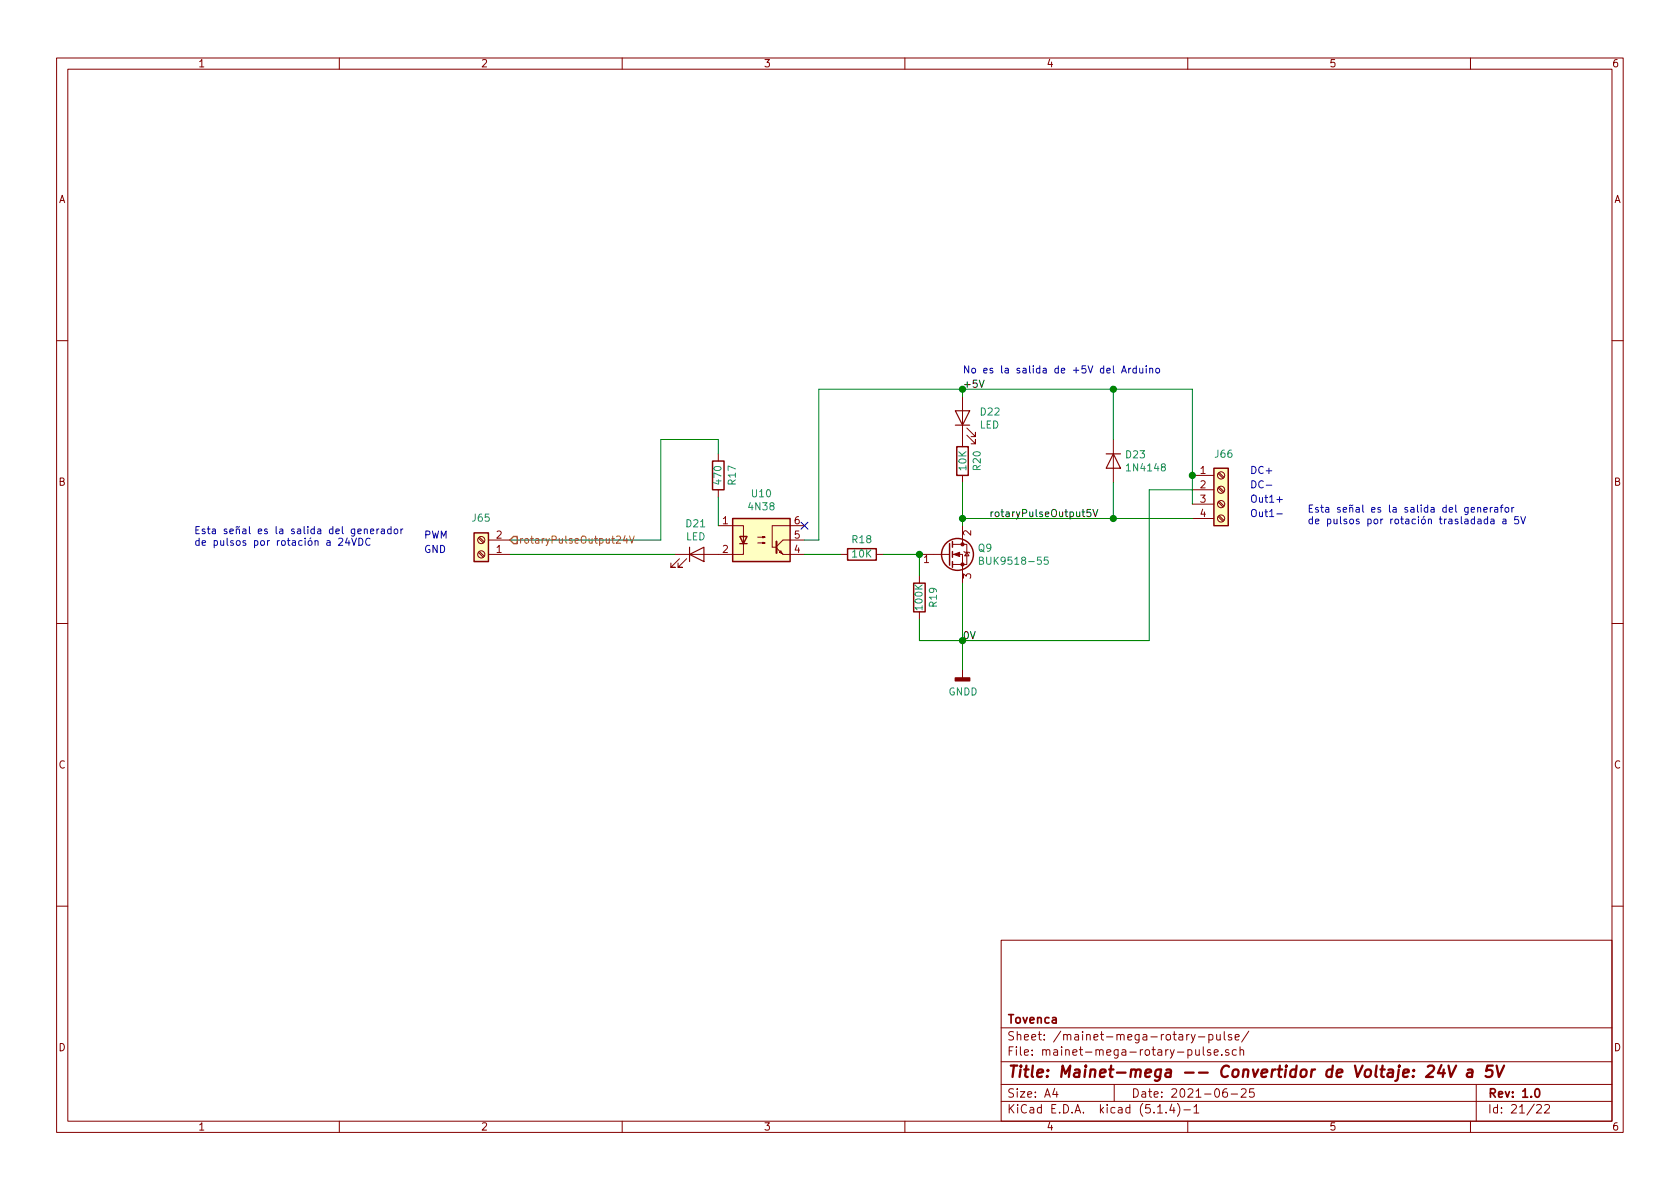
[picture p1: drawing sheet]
<svg xmlns="http://www.w3.org/2000/svg" width="297mm" height="210mm" viewBox="0 0 297 210" stroke-linecap="round" stroke-linejoin="round" font-family="sans-serif">
<g fill="none" stroke="#840000" stroke-width=".18">
<path d="M10 10.3h277v189.9h-277zM12 12.2h273v186.1h-273zM60 10.3v1.9M110 10.3v1.9M160 10.3v1.9M210 10.3v1.9M260 10.3v1.9M10 60.2h2M170.2 70.1v8.9M170.9 77l1.6 1.5v-.8v.8h-.8M170.9 75.7l1.6 1.5v-.8v.8h-.8M196.8 77.7v7.6"/>
<path d="M285 60.2h2M84.6 95.2l.8 .8M84.6 97.7l.8 .8M84.8 95l.8 .8M84.8 97.5l.8 .9M86.4 98h3.8M86.4 95.5h3.8M120.1 98.8l-1.5 1.5h.8h-.8v-.7M121.4 98.8l-1.5 1.5h.7h-.7v-.7M127 93h4.4v5h-12M127 80.3v1.2M127 86.6v1.3"/>
<path d="M134 96h1.3l-.4 .1v-.2l.4 .1M134 95h1.3l-.4 .1v-.2l.4 .1M137.3 96.9l1.1 1.1h3.8M138 97.4l.3 .5-.5-.2zM142.2 93h-5.7v3.8h.7M142.2 95.5h-3.8l-1.1 1.1M148.6 98h1.3M154.9 98h1.3M162.6 98h5.3M168.4 98h1.8v5.1M168.4 96.3h1.8M170.2 96.3h.7v3.5h-2.5"/>
<path d="M170.2 84.1v1.2M170.2 93v3.3M170.4 97.5l.2 .2h.7l.1 .1M170.9 97.7l.4 .6h-.7zM210.8 84.1h3.8M210.8 86.6h3.8M210.8 89.1h3.8M210.8 91.7h3.8M215.4 91.4l.8 .8M215.4 88.8l.8 .9M215.4 86.3l.8 .8M215.4 83.7l.8 .9"/>
<path d="M215.5 91.2l.9 .8M215.5 88.6l.9 .9M215.5 86.1l.9 .8M215.5 83.6l.9 .8M10 110.3h2M162.6 101.8v1.3M162.6 108.2v1.3M170.2 118.4v1.5M285 110.3h2M10 160.2h2M177 166.3h108v32h-108zM285 160.2h2"/>
<path d="M60 198.3v1.9M110 198.3v1.9M160 198.3v1.9M177 194.8h108M177 191.8h108M177 187.8h108M177 181.8h108M186.5 192.5l-.4 1h1M186.8 193v1M197 191.8v3M204.7 196.8h.8M206.2 196.7v.1"/>
<path d="M207.2 195.2l-.4 1.1h.9M207.5 195.8v1M208.2 195.1a1.71 1.71 0 0 1 0 2.3M209.3 196.3h1.2M210 198.3v1.9M210.6 182.9l.4 1M211.1 195.8l.4-.5v1.5M211.1 196.8h.9M211.3 182.9l-.5 1.4-.2 .1M211.4 185.6l.1 .9 .3 .1 .2-.1M211.9 183.4h1.1M212 185.6v1"/>
<path d="M212.8 185.1v1.3l.2 .2M213.7 183l.5-.1 .3 .3-.1 .6-.2 .1-.5-.1M213.7 182.9v1.5M214 185.7l-.3-.1-.2 .2v.2l.5 .2v.3h-.5M214.7 186.1l.7-.1-.1-.3-.4-.1-.2 .2 .1 .7h.5M215.1 182.9l.1 .9 .3 .1 .2-.1M215.7 182.9v1M216 186.5v.1M216.5 182.4v1.3l.2 .2M216.9 192.5a.62 .62 0 0 0-.7 .7l.1 .7 .2 .1 .5-.1v-.5l-.1-.2-.4-.1-.3 .3M217.2 185.7a.37 .37 0 0 0-.5 .1v.2l.5 .2 .1 .1-.2 .3-.4-.1M217.7 193.5h1.1"/>
<path d="M217.8 183a.37 .37 0 0 0-.6 .1v.3l.6 .1v.1l-.2 .3-.4-.1M218.4 183.4l.7-.1-.1-.3-.4-.1-.2 .2 .1 .7h.5M218.6 185.7l-.4-.1-.3 .3 .1 .6 .2 .1 .4-.1M219.3 185.7a.37 .37 0 0 1 .6 .1v.8M219.3 185.1v1.5M219.5 192.7l.2-.2h.3l.3 .2v.3v.2l-.9 .8h.9M220.8 182.3l-1.3 2M221.7 192.5h-.7l-.1 .7 .2-.1 .5 .1 .2 .2-.1 .5-.2 .1-.6-.1M260 198.3v1.9M261 191.8v6.5M271.7 195.5l.2-.2h.4l.2 .5-.9 1h.9M273.1 195.5l.2-.2h.4l.2 .2 .1 .3-.1 .2-.9 .8h1"/>
<circle cx="85.1" cy="98" r=".63"/>
<circle cx="85.1" cy="95.5" r=".63"/>
<circle cx="215.9" cy="91.7" r=".63"/>
<circle cx="215.9" cy="89.1" r=".63"/>
<circle cx="215.9" cy="84.1" r=".63"/>
<circle cx="215.9" cy="86.6" r=".63"/>
</g>
<path d="M271.5 192.7l.2-.2a.81 .81 0 0 1 .6 .6 .81 .81 0 0 1-.3 .8l-.1 .1a.79 .79 0 0 1-.4-1.3z" fill="none" stroke="#840000" stroke-width=".3"/>
<path d="M252.5 188.6l.3-.2h.4l.3 .2v.4l-.1 .3-1.3 1.1h1.3M254.9 188.3l-.7 1.5h1.3M255.3 189.1l-.2 1.3M256.1 188.4l.4 2 1-2M259.5 189.2h.8l-.1 1.2M260.3 189.6l-.6 .1a.4 .4 0 0 0-.4 .3 .4 .4 0 0 0 .3 .4l.7-.1M263.9 188.4h-.9l-.2 1 .3-.2 .6 .1 .2 .3-.2 .7-.3 .1h-.5l-.2-.1M264.6 188.4l.4 2 .9-2" fill="none" stroke="#840000" stroke-width=".41"/>
<g fill="none" stroke="#840000" stroke-width=".25">
<path d="M169.2 79h2v5.1h-2zM83.8 94.2h2.6v5.1h-2.6zM126 81.5h2v5.1h-2zM129.5 91.7h10.2v7.6h-10.2zM130.8 94.9h1.3l-.7 1.2zM130.8 96.1h1.3M149.9 97h5v2.1h-5zM167.9 96.1v3.8M168.4 95.8v1M168.4 97.5v1M168.4 99.3v1M214.6 82.8h2.6v10.2h-2.6z"/>
<path d="M161.5 103.1h2.1v5.1h-2.1z"/>
<circle cx="169.3" cy="98" r="2.82"/>
</g>
<g fill="#840000" stroke="#840000" stroke-width=".18">
<path d="M168.7 98l1-.3v.7z"/>
<circle cx="170.2" cy="99.8" r=".28"/>
<circle cx="170.2" cy="96.3" r=".28"/>
</g>
<path d="M173.2 99.1h.5l.2-.2-.1-.3-.6-.1v1.3h.5l.2-.1v-.3l-.3-.3M185.3 98.5h-.6l-.1 .6 .2-.1 .5 .1v.6l-.2 .1-.5-.1" fill="none" stroke="#008484" stroke-width=".18"/>
<path d="M168.9 119.9h2.5v.5h-2.5z" fill="#840000" stroke="#840000" stroke-width=".25"/>
<path d="M168.9 72.6h2.5l-1.2 2.6zM168.9 75.2h2.5M121.9 98l2.6-1.2v2.5zM121.9 96.8v2.5M195.6 80.3h2.5M196.8 80.3l1.3 2.5h-2.5z" fill="none" stroke="#840000" stroke-width=".2"/>
<g fill="#ffffc2" stroke="#ffffc2" stroke-width=".18">
<path d="M214.6 82.8h2.6v10.2h-2.6z"/>
<path d="M83.8 94.2h2.6v5.1h-2.6z"/>
<path d="M129.5 91.7h10.2v7.6h-10.2z"/>
</g>
<path d="M137.3 95.8v2" fill="none" stroke="#840000" stroke-width=".36"/>
<g fill="none" stroke="#008400" stroke-width=".18">
<path d="M170.2 68.8v1.3M196.8 68.8v8.9M90.2 98h29.2M127 80.3v-2.6h-10.2v17.8h-26.6M127 87.9v5.1M142.2 98h6.4M156.2 98h6.4v3.8M170.2 85.3v7.7M170.2 91.7h40.6M196.8 85.3v6.4M210.8 86.6h-7.6v26.7h-40.6v-3.8M210.8 89.1v-20.3h-66v26.7h-2.6"/>
<path d="M170.2 103.1v15.3"/>
</g>
<path d="M109 94.9l.5-.1 .2 .3-.8 1h.8M110.5 94.7l-.3 .9h.8M110.8 95.2v.9M111.3 94.8l.4 1.3 .4-1.3" fill="none" stroke="#848400" stroke-width=".18"/>
<path d="M90.8 94.9h.6v1.2h-.6l-.6-.6z" fill="none" stroke="#848400" stroke-width=".25"/>
<path d="M173.2 67.2l.4 1.3 .4-1.3M175.2 90.5v.9M175.6 90.5l-.4 .2M176.1 90.6l.3-.1 .2 .2-.1 .6-.3 .1-.3-.3zM193.2 90.1l.5 1.3 .4-1.3" fill="none" stroke="#000" stroke-width=".18"/>
<g fill="none" stroke="#0000c2" stroke-width=".18">
<path d="M198.3 66l.4-1.3 .5 1.3M198.4 65.6h.6M199.6 65.1v.9M199.9 65.1l-.3 .2M200.9 65.2l-.4-.1-.2 .2 .1 .6h.5M200.9 64.7v1.3M201.5 65.1l.1 .8 .3 .1 .2-.2M202.1 65.1v.9M202.7 64.7v.1M202.7 65.1v.9M203.3 65.2l.2-.1 .3 .1v.8M203.3 65.1v.9"/>
<path d="M204.5 65.2l.3-.1 .2 .2-.1 .6-.3 .1-.3-.3zM59.9 95.3l.5-.1 .2 .3-.8 .9h.8M61.4 95.1l-.3 .9h.8M61.7 95.6v.8M62.2 95.2l.4 1.2 .4-1.2M63.4 95.2a.64 .64 0 0 1 .8 .6 .64 .64 0 0 1-.8 .6zM64.4 93.7l.2-.2 .3 .1v.8M64.4 93.5v.9M65.4 95.3a.6 .6 0 0 0-.8 .4 .6 .6 0 0 0 .6 .7l.2-.1M65.5 93.9l.6-.1-.1-.2-.3-.1-.2 .2 .1 .6h.4M66.6 93.5v.9M67 93.5l-.4 .3"/>
<path d="M67.4 93.6h.5l.1 .8M68 93.8l-.4 .1-.2 .2v.2h.6M69.1 93.6l-.3-.1-.3 .3 .1 .5h.5M69.1 93.1v1.3M69.7 93.7l.2-.2 .4 .2v.5l-.1 .1-.3 .1-.2-.1zM70.9 93.5v.9M71.2 93.5l-.2 .1-.1 .2M223.9 85.8h1M225.8 90.9h.9M225.8 88.3h.9M260.1 90.1l.6-.1v-.2l-.4-.1-.2 .2 .1 .6h.5M261.3 89.9l.1-.2 .3 .1 .1 .8"/>
<path d="M261.3 89.7v.9M262.4 90.1l.6-.1-.1-.2-.4-.1-.1 .2v.6h.5M263 91.8h-.3l-.3 .2 .1 .6h.5M263 91.4v1.2M263.5 89.7v.9M263.6 91.8h.5l.1 .8M263.9 89.7l-.4 .3M264.2 92.1h-.5l-.1 .2 .1 .3h.5M264.3 89.8h.5v.8M264.8 90l-.4 .1-.2 .2 .1 .2h.5M265.3 89.7h.4M265.7 89.3l-.3 .2v1.1"/>
<path d="M265.7 91.8h.5l.1 .8M266.2 89.8l.3-.1 .3 .3-.2 .5-.3 .1-.2-.3zM266.3 92.1h-.4l-.2 .2v.3h.6M267.3 89.7v.9M267.7 89.7l-.4 .3M268.5 91.4h-.7v.6l.5-.2 .2 .3v.3l-.2 .2-.5-.1M268.9 91.4l.4 1.2 .4-1.2"/>
</g>
<g fill="#008400" stroke="#008400" stroke-width=".25">
<circle cx="196.9" cy="68.8" r=".51"/>
<circle cx="196.9" cy="91.7" r=".51"/>
<circle cx="210.8" cy="84.1" r=".51"/>
<circle cx="170.2" cy="91.7" r=".51"/>
<circle cx="170.2" cy="68.8" r=".51"/>
<circle cx="170.2" cy="113.3" r=".51"/>
<circle cx="162.6" cy="98" r=".51"/>
</g>
<path d="M141.6 92.3l1.2 1.3M142.8 92.3l-1.2 1.3" fill="none" stroke="#000084" stroke-width=".18"/>
<text font-size="2.8" fill="#840000" x="178" y="190.5">Title: Mainet-mega -- Convertidor de Voltaje: 24V a 5V</text>
<g font-size="2.1" fill="#840000">
<text x="178" y="184">Sheet: /mainet-mega-rotary-pulse/</text>
<text x="178" y="181">Tovenca</text>
<text x="178" y="186.7">File: mainet-mega-rotary-pulse.sch</text>
<text x="178" y="196.9">KiCad E.D.A. kicad (5.1.4)-1</text>
<text x="178" y="194.1">Size: A4</text>
<text x="200" y="194.1">Date: 2021-06-25</text>
<text x="263" y="194.1">Rev: 1.0</text>
<text x="263" y="196.9">Id: 21/22</text>
</g>
<g font-size="1.8" fill="#840000">
<text x="35" y="11.9">1</text>
<text x="85" y="11.9">2</text>
<text x="135" y="11.9">3</text>
<text x="185" y="11.9">4</text>
<text x="235" y="11.9">5</text>
<text x="285" y="11.9">6</text>
<text x="10.4" y="35.9">A</text>
<text x="285.4" y="35.9">A</text>
<text x="212.2" y="83.8">1</text>
<text x="10.4" y="85.9">B</text>
<text x="212.2" y="86.4">2</text>
<text x="212.2" y="88.9">3</text>
<text x="285.4" y="85.9">B</text>
<text x="87.8" y="95.2">2</text>
<text x="127.8" y="92.7">1</text>
<text x="140.5" y="95.2">5</text>
<text x="140.5" y="92.7">6</text>
<text x="171.7" y="94.7" transform="rotate(-90 171.7 94.7)">2</text>
<text x="212.2" y="91.4">4</text>
<text x="87.8" y="97.8">1</text>
<text x="127.8" y="97.8">2</text>
<text x="140.5" y="97.8">4</text>
<text x="163.3" y="99.6">1</text>
<text x="171.7" y="102.3" transform="rotate(-90 171.7 102.3)">3</text>
<text x="10.4" y="135.9">C</text>
<text x="285.4" y="135.9">C</text>
<text x="10.4" y="185.9">D</text>
<text x="285.4" y="185.9">D</text>
<text x="35" y="199.9">1</text>
<text x="85" y="199.9">2</text>
<text x="135" y="199.9">3</text>
<text x="185" y="199.9">4</text>
<text x="235" y="199.9">5</text>
<text x="285" y="199.9">6</text>
</g>
<g font-size="1.8">
<text x="170.2" y="68.6">+5V</text>
<text x="176.6" y="91.4">rotaryPulseOutput5V</text>
<text x="170.2" y="113">0V</text>
</g>
<g font-size="1.8" fill="#0000c2">
<text x="170.2" y="66">No es la salida de +5V del Arduino</text>
<text x="221" y="83.8">DC+</text>
<text x="221" y="86.4">DC-</text>
<text x="221" y="88.9">Out1+</text>
<text x="34.3" y="94.5">Esta señal es la salida del generador</text>
<text x="74.9" y="95.2">PWM</text>
<text x="221" y="91.4">Out1-</text>
<text x="231.1" y="90.6">Esta señal es la salida del generafor</text>
<text x="231.1" y="92.7">de pulsos por rotación trasladada a 5V</text>
<text x="34.3" y="96.5">de pulsos por rotación a 24VDC</text>
<text x="74.9" y="97.8">GND</text>
</g>
<g font-size="1.8" fill="#008484">
<text x="173.2" y="75.8">LED</text>
<text x="173.4" y="73.5">D22</text>
<text x="170.9" y="83.1" transform="rotate(-90 170.9 83.1)">10K</text>
<text x="173.4" y="83.1" transform="rotate(-90 173.4 83.1)">R20</text>
<text x="199.1" y="81">D23</text>
<text x="199.5" y="83.4">1N4148</text>
<text x="214.9" y="80.9">J66</text>
<text x="127.6" y="85.5" transform="rotate(-90 127.6 85.5)">470</text>
<text x="130.1" y="85.7" transform="rotate(-90 130.1 85.7)">R17</text>
<text x="133" y="87.9">U10</text>
<text x="83.6" y="92.2">J65</text>
<text x="121.3" y="95.5">LED</text>
<text x="121.4" y="93.2">D21</text>
<text x="132.5" y="90.2">4N38</text>
<text x="150.7" y="96.1">R18</text>
<text x="150.7" y="98.6">10K</text>
<text x="173" y="97.6">Q9</text>
<text x="174.1" y="99.9">BUK9518-55</text>
<text x="163.1" y="107.8" transform="rotate(-90 163.1 107.8)">100K</text>
<text x="165.7" y="107.3" transform="rotate(-90 165.7 107.3)">R19</text>
<text x="167.7" y="123">GNDD</text>
</g>
<text font-size="1.8" fill="#848400" x="91.7" y="96.1">rotaryPulseOutput24V</text>
</svg>
